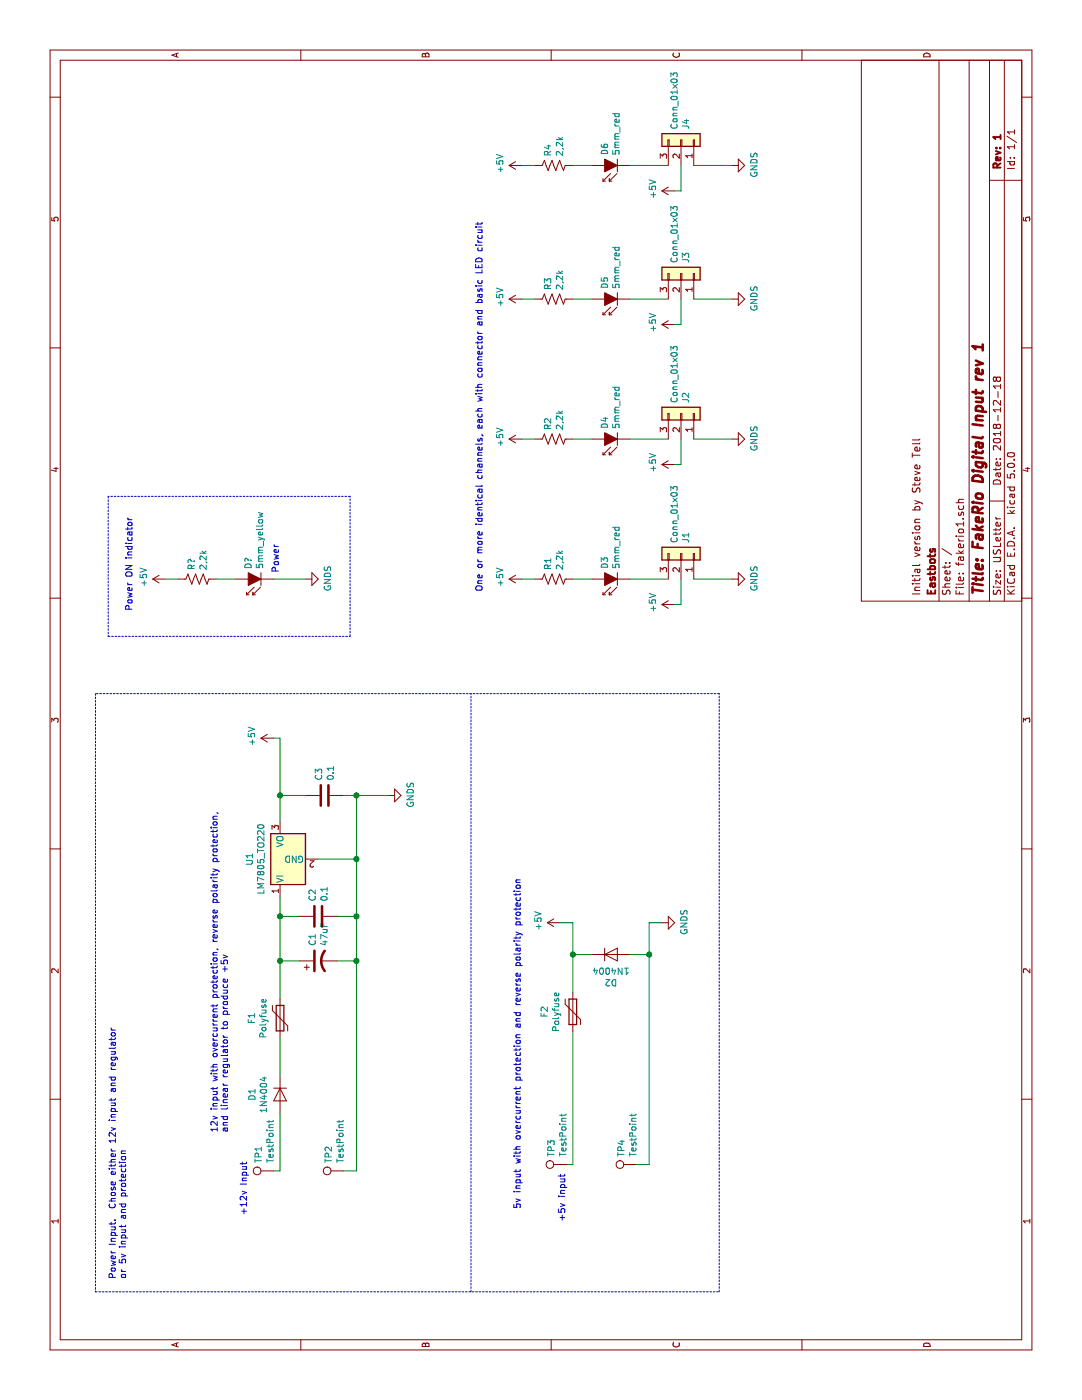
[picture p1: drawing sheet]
EESchema Schematic File Version 4
EELAYER 26 0
EELAYER END
$Descr USLetter 11000 8500
encoding utf-8
Sheet 1 1
Title "FakeRio Digital Input rev 1"
Date "2018-12-18"
Rev "1"
Comp "Eastbots"
Comment1 "Initial version by Steve Tell"
Comment2 ""
Comment3 ""
Comment4 ""
$EndDescr
$Comp
L Device:R_US R3
U 1 1
P 8650 4350
F 0 "R3" H 8718 4396 50  0000 L CNN
F 1 "2,2k" H 8718 4305 50  0000 L CNN
F 2 "" V 8690 4340 50  0001 C CNN
F 3 "~" H 8650 4350 50  0001 C CNN
	1    8650 4350
	1    0    0    -1  
$EndComp
$Comp
L LED:LD271 D5
U 1 1
P 8650 4750
F 0 "D5" V 8646 4673 50  0000 R CNN
F 1 "5mm_red" V 8555 4673 50  0000 R CNN
F 2 "LED_THT:LED_D5.0mm_IRGrey" H 8650 4925 50  0001 C CNN
F 3 "http://www.alliedelec.com/m/d/40788c34903a719969df15f1fbea1056.pdf" H 8600 4750 50  0001 C CNN
	1    8650 4750
	0    -1   -1   0   
$EndComp
$Comp
L Connector_Generic:Conn_01x03 J3
U 1 1
P 8850 5350
F 0 "J3" H 8930 5392 50  0000 L CNN
F 1 "Conn_01x03" H 8930 5301 50  0000 L CNN
F 2 "" H 8850 5350 50  0001 C CNN
F 3 "~" H 8850 5350 50  0001 C CNN
	1    8850 5350
	1    0    0    1   
$EndComp
Wire Wire Line
	8650 4500 8650 4650
Wire Wire Line
	8650 4950 8650 5250
$Comp
L power:GNDS #PWR013
U 1 1
P 8650 5750
F 0 "#PWR013" H 8650 5500 50  0001 C CNN
F 1 "GNDS" H 8655 5577 50  0000 C CNN
F 2 "" H 8650 5750 50  0001 C CNN
F 3 "" H 8650 5750 50  0001 C CNN
	1    8650 5750
	1    0    0    -1  
$EndComp
$Comp
L power:+5V #PWR012
U 1 1
P 8650 4100
F 0 "#PWR012" H 8650 3950 50  0001 C CNN
F 1 "+5V" H 8665 4273 50  0000 C CNN
F 2 "" H 8650 4100 50  0001 C CNN
F 3 "" H 8650 4100 50  0001 C CNN
	1    8650 4100
	1    0    0    -1  
$EndComp
$Comp
L power:+5V #PWR011
U 1 1
P 8450 5300
F 0 "#PWR011" H 8450 5150 50  0001 C CNN
F 1 "+5V" H 8465 5473 50  0000 C CNN
F 2 "" H 8450 5300 50  0001 C CNN
F 3 "" H 8450 5300 50  0001 C CNN
	1    8450 5300
	1    0    0    -1  
$EndComp
Wire Wire Line
	8450 5350 8450 5300
Wire Wire Line
	8450 5350 8650 5350
Wire Wire Line
	8650 5450 8650 5750
Wire Wire Line
	8650 4100 8650 4200
$Comp
L Device:R_US R4
U 1 1
P 9700 4350
F 0 "R4" H 9768 4396 50  0000 L CNN
F 1 "2,2k" H 9768 4305 50  0000 L CNN
F 2 "" V 9740 4340 50  0001 C CNN
F 3 "~" H 9700 4350 50  0001 C CNN
	1    9700 4350
	1    0    0    -1  
$EndComp
$Comp
L LED:LD271 D6
U 1 1
P 9700 4750
F 0 "D6" V 9696 4673 50  0000 R CNN
F 1 "5mm_red" V 9605 4673 50  0000 R CNN
F 2 "LED_THT:LED_D5.0mm_IRGrey" H 9700 4925 50  0001 C CNN
F 3 "http://www.alliedelec.com/m/d/40788c34903a719969df15f1fbea1056.pdf" H 9650 4750 50  0001 C CNN
	1    9700 4750
	0    -1   -1   0   
$EndComp
$Comp
L Connector_Generic:Conn_01x03 J4
U 1 1
P 9900 5350
F 0 "J4" H 9980 5392 50  0000 L CNN
F 1 "Conn_01x03" H 9980 5301 50  0000 L CNN
F 2 "" H 9900 5350 50  0001 C CNN
F 3 "~" H 9900 5350 50  0001 C CNN
	1    9900 5350
	1    0    0    1   
$EndComp
Wire Wire Line
	9700 4500 9700 4650
Wire Wire Line
	9700 4950 9700 5250
$Comp
L power:GNDS #PWR016
U 1 1
P 9700 5750
F 0 "#PWR016" H 9700 5500 50  0001 C CNN
F 1 "GNDS" H 9705 5577 50  0000 C CNN
F 2 "" H 9700 5750 50  0001 C CNN
F 3 "" H 9700 5750 50  0001 C CNN
	1    9700 5750
	1    0    0    -1  
$EndComp
$Comp
L power:+5V #PWR015
U 1 1
P 9700 4100
F 0 "#PWR015" H 9700 3950 50  0001 C CNN
F 1 "+5V" H 9715 4273 50  0000 C CNN
F 2 "" H 9700 4100 50  0001 C CNN
F 3 "" H 9700 4100 50  0001 C CNN
	1    9700 4100
	1    0    0    -1  
$EndComp
$Comp
L power:+5V #PWR014
U 1 1
P 9500 5300
F 0 "#PWR014" H 9500 5150 50  0001 C CNN
F 1 "+5V" H 9515 5473 50  0000 C CNN
F 2 "" H 9500 5300 50  0001 C CNN
F 3 "" H 9500 5300 50  0001 C CNN
	1    9500 5300
	1    0    0    -1  
$EndComp
Wire Wire Line
	9500 5350 9500 5300
Wire Wire Line
	9500 5350 9700 5350
Wire Wire Line
	9700 5450 9700 5750
Wire Wire Line
	9700 4100 9700 4200
$Comp
L Device:R_US R1
U 1 1
P 6450 4350
F 0 "R1" H 6518 4396 50  0000 L CNN
F 1 "2,2k" H 6518 4305 50  0000 L CNN
F 2 "" V 6490 4340 50  0001 C CNN
F 3 "~" H 6450 4350 50  0001 C CNN
	1    6450 4350
	1    0    0    -1  
$EndComp
$Comp
L LED:LD271 D3
U 1 1
P 6450 4750
F 0 "D3" V 6446 4673 50  0000 R CNN
F 1 "5mm_red" V 6355 4673 50  0000 R CNN
F 2 "LED_THT:LED_D5.0mm_IRGrey" H 6450 4925 50  0001 C CNN
F 3 "http://www.alliedelec.com/m/d/40788c34903a719969df15f1fbea1056.pdf" H 6400 4750 50  0001 C CNN
	1    6450 4750
	0    -1   -1   0   
$EndComp
$Comp
L Connector_Generic:Conn_01x03 J1
U 1 1
P 6650 5350
F 0 "J1" H 6730 5392 50  0000 L CNN
F 1 "Conn_01x03" H 6730 5301 50  0000 L CNN
F 2 "" H 6650 5350 50  0001 C CNN
F 3 "~" H 6650 5350 50  0001 C CNN
	1    6650 5350
	1    0    0    1   
$EndComp
Wire Wire Line
	6450 4500 6450 4650
Wire Wire Line
	6450 4950 6450 5250
$Comp
L power:GNDS #PWR07
U 1 1
P 6450 5750
F 0 "#PWR07" H 6450 5500 50  0001 C CNN
F 1 "GNDS" H 6455 5577 50  0000 C CNN
F 2 "" H 6450 5750 50  0001 C CNN
F 3 "" H 6450 5750 50  0001 C CNN
	1    6450 5750
	1    0    0    -1  
$EndComp
$Comp
L power:+5V #PWR06
U 1 1
P 6450 4100
F 0 "#PWR06" H 6450 3950 50  0001 C CNN
F 1 "+5V" H 6465 4273 50  0000 C CNN
F 2 "" H 6450 4100 50  0001 C CNN
F 3 "" H 6450 4100 50  0001 C CNN
	1    6450 4100
	1    0    0    -1  
$EndComp
$Comp
L power:+5V #PWR05
U 1 1
P 6250 5300
F 0 "#PWR05" H 6250 5150 50  0001 C CNN
F 1 "+5V" H 6265 5473 50  0000 C CNN
F 2 "" H 6250 5300 50  0001 C CNN
F 3 "" H 6250 5300 50  0001 C CNN
	1    6250 5300
	1    0    0    -1  
$EndComp
Wire Wire Line
	6250 5350 6250 5300
Wire Wire Line
	6250 5350 6450 5350
Wire Wire Line
	6450 5450 6450 5750
Wire Wire Line
	6450 4100 6450 4200
$Comp
L Device:R_US R2
U 1 1
P 7550 4350
F 0 "R2" H 7618 4396 50  0000 L CNN
F 1 "2,2k" H 7618 4305 50  0000 L CNN
F 2 "" V 7590 4340 50  0001 C CNN
F 3 "~" H 7550 4350 50  0001 C CNN
	1    7550 4350
	1    0    0    -1  
$EndComp
$Comp
L LED:LD271 D4
U 1 1
P 7550 4750
F 0 "D4" V 7546 4673 50  0000 R CNN
F 1 "5mm_red" V 7455 4673 50  0000 R CNN
F 2 "LED_THT:LED_D5.0mm_IRGrey" H 7550 4925 50  0001 C CNN
F 3 "http://www.alliedelec.com/m/d/40788c34903a719969df15f1fbea1056.pdf" H 7500 4750 50  0001 C CNN
	1    7550 4750
	0    -1   -1   0   
$EndComp
$Comp
L Connector_Generic:Conn_01x03 J2
U 1 1
P 7750 5350
F 0 "J2" H 7830 5392 50  0000 L CNN
F 1 "Conn_01x03" H 7830 5301 50  0000 L CNN
F 2 "" H 7750 5350 50  0001 C CNN
F 3 "~" H 7750 5350 50  0001 C CNN
	1    7750 5350
	1    0    0    1   
$EndComp
Wire Wire Line
	7550 4500 7550 4650
Wire Wire Line
	7550 4950 7550 5250
$Comp
L power:GNDS #PWR010
U 1 1
P 7550 5750
F 0 "#PWR010" H 7550 5500 50  0001 C CNN
F 1 "GNDS" H 7555 5577 50  0000 C CNN
F 2 "" H 7550 5750 50  0001 C CNN
F 3 "" H 7550 5750 50  0001 C CNN
	1    7550 5750
	1    0    0    -1  
$EndComp
$Comp
L power:+5V #PWR09
U 1 1
P 7550 4100
F 0 "#PWR09" H 7550 3950 50  0001 C CNN
F 1 "+5V" H 7565 4273 50  0000 C CNN
F 2 "" H 7550 4100 50  0001 C CNN
F 3 "" H 7550 4100 50  0001 C CNN
	1    7550 4100
	1    0    0    -1  
$EndComp
$Comp
L power:+5V #PWR08
U 1 1
P 7350 5300
F 0 "#PWR08" H 7350 5150 50  0001 C CNN
F 1 "+5V" H 7365 5473 50  0000 C CNN
F 2 "" H 7350 5300 50  0001 C CNN
F 3 "" H 7350 5300 50  0001 C CNN
	1    7350 5300
	1    0    0    -1  
$EndComp
Wire Wire Line
	7350 5350 7350 5300
Wire Wire Line
	7350 5350 7550 5350
Wire Wire Line
	7550 5450 7550 5750
Wire Wire Line
	7550 4100 7550 4200
Text Notes 6350 3800 0    50   ~ 0
One or more identical channels, each with connector and basic LED circuit
$Comp
L Diode:1N4004 D1
U 1 1
P 2400 2200
F 0 "D1" H 2400 1984 50  0000 C CNN
F 1 "1N4004" H 2400 2075 50  0000 C CNN
F 2 "Diode_THT:D_DO-41_SOD81_P10.16mm_Horizontal" H 2400 2025 50  0001 C CNN
F 3 "http://www.vishay.com/docs/88503/1n4001.pdf" H 2400 2200 50  0001 C CNN
	1    2400 2200
	-1   0    0    1   
$EndComp
$Comp
L Device:Polyfuse F1
U 1 1
P 3000 2200
F 0 "F1" V 2775 2200 50  0000 C CNN
F 1 "Polyfuse" V 2866 2200 50  0000 C CNN
F 2 "" H 3050 2000 50  0001 L CNN
F 3 "~" H 3000 2200 50  0001 C CNN
	1    3000 2200
	0    1    1    0   
$EndComp
$Comp
L Device:CP1 C1
U 1 1
P 3450 2500
F 0 "C1" H 3565 2546 50  0000 L CNN
F 1 "47uF" H 3565 2455 50  0000 L CNN
F 2 "" H 3450 2500 50  0001 C CNN
F 3 "~" H 3450 2500 50  0001 C CNN
	1    3450 2500
	1    0    0    -1  
$EndComp
$Comp
L Device:C C2
U 1 1
P 3800 2500
F 0 "C2" H 3915 2546 50  0000 L CNN
F 1 "0.1" H 3915 2455 50  0000 L CNN
F 2 "" H 3838 2350 50  0001 C CNN
F 3 "~" H 3800 2500 50  0001 C CNN
	1    3800 2500
	1    0    0    -1  
$EndComp
$Comp
L Device:C C3
U 1 1
P 4750 2550
F 0 "C3" H 4865 2596 50  0000 L CNN
F 1 "0.1" H 4865 2505 50  0000 L CNN
F 2 "" H 4788 2400 50  0001 C CNN
F 3 "~" H 4750 2550 50  0001 C CNN
	1    4750 2550
	1    0    0    -1  
$EndComp
$Comp
L Regulator_Linear:LM7805_TO220 U1
U 1 1
P 4250 2200
F 0 "U1" H 4250 2442 50  0000 C CNN
F 1 "LM7805_TO220" H 4250 2351 50  0000 C CNN
F 2 "Package_TO_SOT_THT:TO-220-3_Vertical" H 4250 2425 50  0001 C CIN
F 3 "http://www.fairchildsemi.com/ds/LM/LM7805.pdf" H 4250 2150 50  0001 C CNN
	1    4250 2200
	1    0    0    -1  
$EndComp
Wire Wire Line
	2550 2200 2850 2200
Wire Wire Line
	3150 2200 3450 2200
Wire Wire Line
	3450 2350 3450 2200
Connection ~ 3450 2200
Wire Wire Line
	3450 2200 3800 2200
Wire Wire Line
	3800 2350 3800 2200
Connection ~ 3800 2200
Wire Wire Line
	3800 2200 3950 2200
Wire Wire Line
	4750 2400 4750 2200
Connection ~ 4750 2200
Wire Wire Line
	4750 2200 5200 2200
Wire Wire Line
	4750 2800 4250 2800
Wire Wire Line
	3450 2650 3450 2800
Wire Wire Line
	3450 2800 1800 2800
Wire Wire Line
	3800 2650 3800 2800
Connection ~ 3800 2800
Wire Wire Line
	3800 2800 3450 2800
Wire Wire Line
	4250 2500 4250 2800
Connection ~ 4250 2800
Wire Wire Line
	4250 2800 3800 2800
Wire Wire Line
	2250 2200 1800 2200
Wire Wire Line
	1800 2200 1800 2150
$Comp
L power:+5V #PWR04
U 1 1
P 5200 2150
F 0 "#PWR04" H 5200 2000 50  0001 C CNN
F 1 "+5V" H 5215 2323 50  0000 C CNN
F 2 "" H 5200 2150 50  0001 C CNN
F 3 "" H 5200 2150 50  0001 C CNN
	1    5200 2150
	1    0    0    -1  
$EndComp
$Comp
L Connector:TestPoint TP1
U 1 1
P 1800 2150
F 0 "TP1" H 1858 2270 50  0000 L CNN
F 1 "TestPoint" H 1858 2179 50  0000 L CNN
F 2 "" H 2000 2150 50  0001 C CNN
F 3 "~" H 2000 2150 50  0001 C CNN
	1    1800 2150
	1    0    0    -1  
$EndComp
$Comp
L Connector:TestPoint TP2
U 1 1
P 1800 2700
F 0 "TP2" H 1858 2820 50  0000 L CNN
F 1 "TestPoint" H 1858 2729 50  0000 L CNN
F 2 "" H 2000 2700 50  0001 C CNN
F 3 "~" H 2000 2700 50  0001 C CNN
	1    1800 2700
	1    0    0    -1  
$EndComp
Connection ~ 3450 2800
Wire Wire Line
	1800 2700 1800 2800
Wire Wire Line
	5200 2200 5200 2150
$Comp
L Diode:1N4004 D2
U 1 1
P 3500 4800
F 0 "D2" H 3500 4584 50  0000 C CNN
F 1 "1N4004" H 3500 4675 50  0000 C CNN
F 2 "Diode_THT:D_DO-41_SOD81_P10.16mm_Horizontal" H 3500 4625 50  0001 C CNN
F 3 "http://www.vishay.com/docs/88503/1n4001.pdf" H 3500 4800 50  0001 C CNN
	1    3500 4800
	0    1    1    0   
$EndComp
$Comp
L Device:Polyfuse F2
U 1 1
P 3050 4500
F 0 "F2" V 2825 4500 50  0000 C CNN
F 1 "Polyfuse" V 2916 4500 50  0000 C CNN
F 2 "" H 3100 4300 50  0001 L CNN
F 3 "~" H 3050 4500 50  0001 C CNN
	1    3050 4500
	0    1    1    0   
$EndComp
Wire Wire Line
	3500 4650 3500 4500
Wire Wire Line
	3500 5100 1850 5100
Wire Wire Line
	2900 4500 1850 4500
Wire Wire Line
	1850 4500 1850 4450
$Comp
L Connector:TestPoint TP3
U 1 1
P 1850 4450
F 0 "TP3" H 1908 4570 50  0000 L CNN
F 1 "TestPoint" H 1908 4479 50  0000 L CNN
F 2 "" H 2050 4450 50  0001 C CNN
F 3 "~" H 2050 4450 50  0001 C CNN
	1    1850 4450
	1    0    0    -1  
$EndComp
$Comp
L Connector:TestPoint TP4
U 1 1
P 1850 5000
F 0 "TP4" H 1908 5120 50  0000 L CNN
F 1 "TestPoint" H 1908 5029 50  0000 L CNN
F 2 "" H 2050 5000 50  0001 C CNN
F 3 "~" H 2050 5000 50  0001 C CNN
	1    1850 5000
	1    0    0    -1  
$EndComp
Wire Wire Line
	1850 5000 1850 5100
Wire Wire Line
	3500 4950 3500 5100
Wire Wire Line
	3200 4500 3500 4500
$Comp
L power:GNDS #PWR03
U 1 1
P 4750 3050
F 0 "#PWR03" H 4750 2800 50  0001 C CNN
F 1 "GNDS" H 4755 2877 50  0000 C CNN
F 2 "" H 4750 3050 50  0001 C CNN
F 3 "" H 4750 3050 50  0001 C CNN
	1    4750 3050
	1    0    0    -1  
$EndComp
Connection ~ 4750 2800
Wire Wire Line
	4750 2800 4750 3050
Wire Wire Line
	4750 2700 4750 2800
$Comp
L power:GNDS #PWR02
U 1 1
P 3750 5200
F 0 "#PWR02" H 3750 4950 50  0001 C CNN
F 1 "GNDS" H 3755 5027 50  0000 C CNN
F 2 "" H 3750 5200 50  0001 C CNN
F 3 "" H 3750 5200 50  0001 C CNN
	1    3750 5200
	1    0    0    -1  
$EndComp
$Comp
L power:+5V #PWR01
U 1 1
P 3750 4400
F 0 "#PWR01" H 3750 4250 50  0001 C CNN
F 1 "+5V" H 3765 4573 50  0000 C CNN
F 2 "" H 3750 4400 50  0001 C CNN
F 3 "" H 3750 4400 50  0001 C CNN
	1    3750 4400
	1    0    0    -1  
$EndComp
Wire Wire Line
	3500 4500 3750 4500
Wire Wire Line
	3750 4500 3750 4400
Connection ~ 3500 4500
Wire Wire Line
	3750 5200 3750 5100
Wire Wire Line
	3750 5100 3500 5100
Connection ~ 3500 5100
Text Notes 1400 4450 0    50   ~ 0
+5v input
Text Notes 1450 1950 0    50   ~ 0
+12v Input\n
Wire Wire Line
	4550 2200 4750 2200
Wire Notes Line
	850  750  850  5650
Wire Notes Line
	850  5650 5550 5650
Wire Notes Line
	5550 5650 5550 750 
Wire Notes Line
	5550 750  850  750 
Wire Notes Line
	850  3700 5550 3700
Text Notes 950  1000 0    50   ~ 0
Power Input.  Chose either 12v input and regulator\nor 5v input and protection\n
Text Notes 1500 4100 0    50   ~ 0
5v input with overcurrent protection and reverse polarity protection\n
Text Notes 2100 1800 0    50   ~ 0
12v input with overcurrent protection, reverse polarity protection,\nand linear regulator to produce +5v
$Comp
L Device:R_US R?
U 1 1
P 6450 1550
F 0 "R?" H 6518 1596 50  0000 L CNN
F 1 "2,2k" H 6518 1505 50  0000 L CNN
F 2 "" V 6490 1540 50  0001 C CNN
F 3 "~" H 6450 1550 50  0001 C CNN
	1    6450 1550
	1    0    0    -1  
$EndComp
$Comp
L LED:LD271 D?
U 1 1
P 6450 1950
F 0 "D?" V 6446 1873 50  0000 R CNN
F 1 "5mm_yellow" V 6355 1873 50  0000 R CNN
F 2 "LED_THT:LED_D5.0mm_IRGrey" H 6450 2125 50  0001 C CNN
F 3 "http://www.alliedelec.com/m/d/40788c34903a719969df15f1fbea1056.pdf" H 6400 1950 50  0001 C CNN
	1    6450 1950
	0    -1   -1   0   
$EndComp
Wire Wire Line
	6450 1700 6450 1850
$Comp
L power:GNDS #PWR?
U 1 1
P 6450 2400
F 0 "#PWR?" H 6450 2150 50  0001 C CNN
F 1 "GNDS" H 6455 2227 50  0000 C CNN
F 2 "" H 6450 2400 50  0001 C CNN
F 3 "" H 6450 2400 50  0001 C CNN
	1    6450 2400
	1    0    0    -1  
$EndComp
$Comp
L power:+5V #PWR?
U 1 1
P 6450 1300
F 0 "#PWR?" H 6450 1150 50  0001 C CNN
F 1 "+5V" H 6465 1473 50  0000 C CNN
F 2 "" H 6450 1300 50  0001 C CNN
F 3 "" H 6450 1300 50  0001 C CNN
	1    6450 1300
	1    0    0    -1  
$EndComp
Wire Wire Line
	6450 1300 6450 1400
Wire Wire Line
	6450 2150 6450 2400
Text Notes 6500 2200 0    50   ~ 0
Power\n
Text Notes 6200 1050 0    50   ~ 0
Power ON indicator\n
Wire Notes Line
	6000 850  6000 2750
Wire Notes Line
	6000 2750 7100 2750
Wire Notes Line
	7100 2750 7100 850 
Wire Notes Line
	7100 850  6000 850 
$EndSCHEMATC
